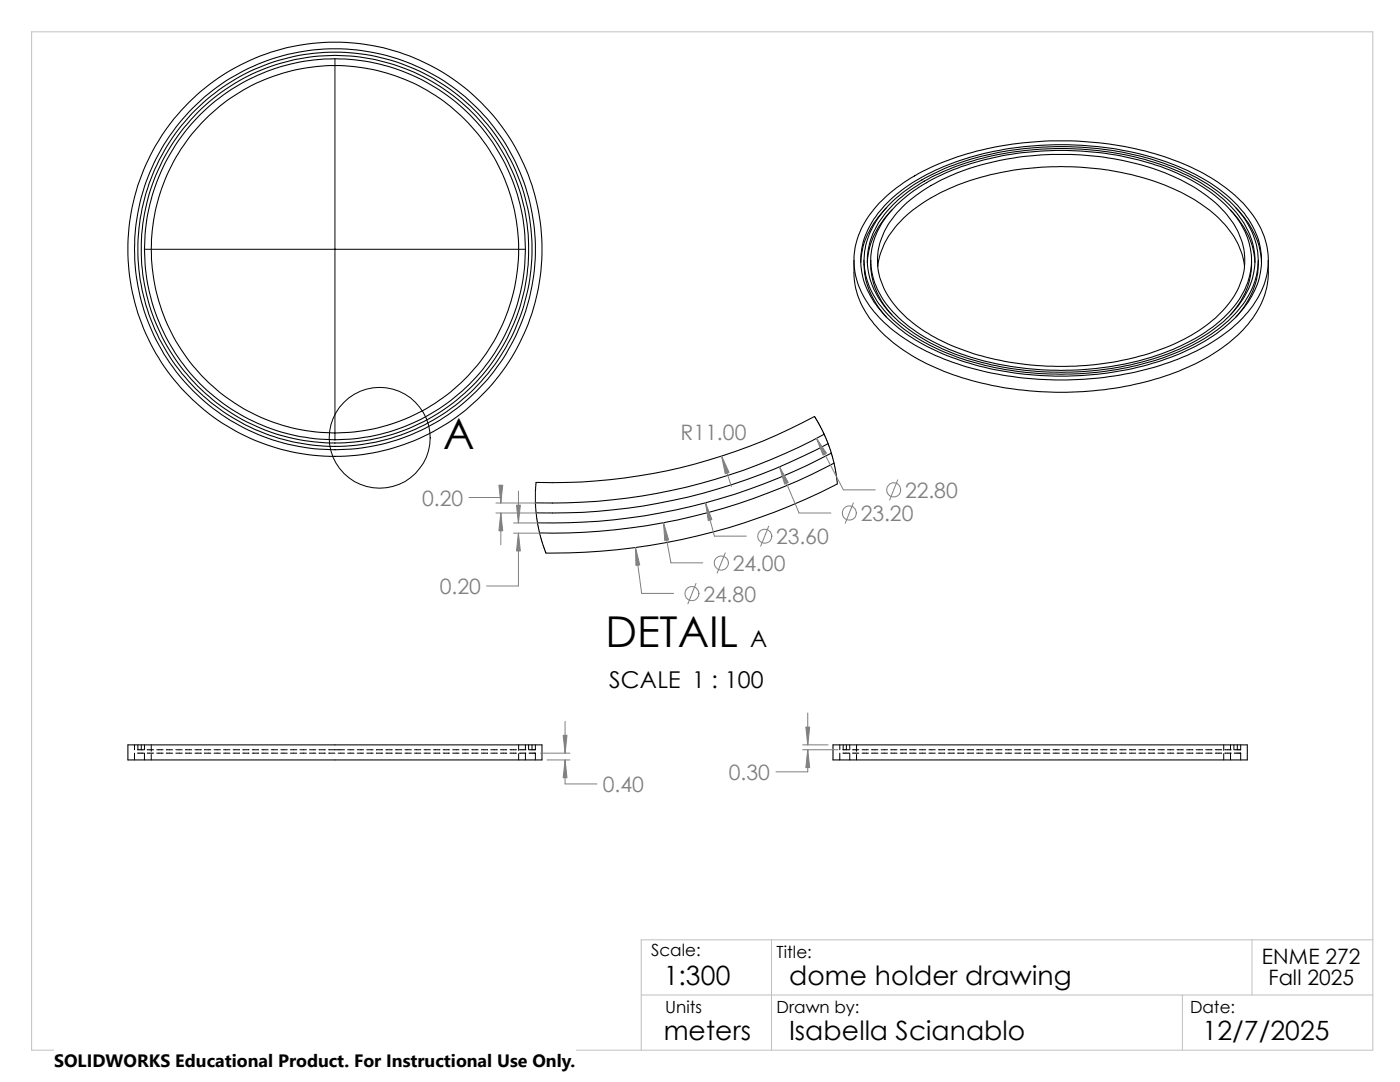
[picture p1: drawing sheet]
<svg xmlns="http://www.w3.org/2000/svg" width="279mm" height="216mm" viewBox="0 0 279 216" stroke-linecap="round" stroke-linejoin="round" font-family="sans-serif">
<path d="M6.3 6.3h267.7v203.2h-267.7zM128 198.5h146M154 187.5v22M236 198.5v11M249.9 187.5v11M274 187.5h-146v22" fill="none" stroke="#c0c0c0" stroke-width=".2"/>
<g fill="none" stroke="#000" stroke-width=".2">
<path d="M66.8 11.7v76.1M28.8 49.7h76.1M107 96.3l-.2 4.4 .3 2.7 .8 3.7 1.1 3.3M162.6 83.1l1.6 2.8 1.5 3.8 .9 3.2 .5 3.7M26.8 148.6v1M26.8 150.3v1.3M27.5 149.6h1.2M27.5 150.3h1.2M27.5 148.6v1M28.2 148.6v1M28.8 148.6v1M28.8 150.3v1.3"/>
<path d="M29.4 149.6h1.2M29.4 150.3h1.2M30.2 148.6v1.3M30.2 150.5v1.1M31.3 149.6h1.3M31.3 150.3h1.3M33.2 149.6h1.3M33.2 150.3h1.3M35.1 149.6h1.3M35.1 150.3h1.3M37 149.6h1.3M37 150.3h1.3"/>
<path d="M38.9 149.6h1.3M38.9 150.3h1.3M40.8 149.6h1.3M40.8 150.3h1.3M42.7 149.6h1.3M42.7 150.3h1.3M44.6 149.6h1.3M44.6 150.3h1.3M46.5 149.6h1.3M46.5 150.3h1.3M48.4 149.6h1.3M48.4 150.3h1.3"/>
<path d="M50.3 149.6h1.3M50.3 150.3h1.3M52.2 149.6h1.3M52.2 150.3h1.3M54.1 149.6h1.3M54.1 150.3h1.3M56 149.6h1.3M56 150.3h1.3M58 149.6h1.2M58 150.3h1.2M59.9 149.6h1.2M59.9 150.3h1.2"/>
<path d="M61.8 149.6h1.2M61.8 150.3h1.2M63.7 149.6h1.2M63.7 150.3h1.2M65.6 149.6h3.1M65.6 150.3h1.2M67.5 150.3h1.2M69.4 149.6h1.3M69.4 150.3h1.3M71.3 149.6h1.3M71.3 150.3h1.3M73.2 149.6h1.3"/>
<path d="M73.2 150.3h1.3M75.1 149.6h1.3M75.1 150.3h1.3M77 149.6h1.3M77 150.3h1.3M78.9 149.6h1.3M78.9 150.3h1.3M80.8 149.6h1.3M80.8 150.3h1.3M82.7 149.6h1.3M82.7 150.3h1.3M84.6 149.6h1.3"/>
<path d="M84.6 150.3h1.3M86.5 149.6h1.3M86.5 150.3h1.3M88.4 149.6h1.3M88.4 150.3h1.3M90.3 149.6h1.3M90.3 150.3h1.3M92.2 149.6h1.3M92.2 150.3h1.3M94.1 149.6h1.3M94.1 150.3h1.3M96.1 149.6h1.2"/>
<path d="M96.1 150.3h1.2M98 149.6h1.2M98 150.3h1.2M99.9 149.6h1.2M99.9 150.3h1.2M101.8 149.6h1.2M101.8 150.3h1.2M103.5 148.6v1.1M103.5 150.4v1.2M103.7 149.6h1.2M103.7 150.3h1.2M104.9 148.6v1"/>
<path d="M104.9 150.3v1.3M105.5 148.6v1M105.6 150.3h1.2v1.3M106.2 148.6v1M106.8 148.6v1h-1.2M167.6 148.6v1M167.6 150.3v1.3M168.2 149.6h1.3M168.2 150.3h1.3M168.3 148.6v1M168.9 148.6v1M169.6 148.6v1"/>
<path d="M169.6 150.3v1.3M170.1 149.6h1.3M170.1 150.3h1.3M170.9 148.6v1.3M170.9 150.5v1.1M172 149.6h1.3M172 150.3h1.3M173.9 149.6h1.3M173.9 150.3h1.3M175.9 149.6h1.2M175.9 150.3h1.2M177.8 149.6h1.2"/>
<path d="M177.8 150.3h1.2M179.7 149.6h1.2M179.7 150.3h1.2M181.6 149.6h1.2M181.6 150.3h1.2M183.5 149.6h1.2M183.5 150.3h1.2M185.4 149.6h1.2M185.4 150.3h1.2M187.3 149.6h1.3M187.3 150.3h1.3M189.2 149.6h1.3"/>
<path d="M189.2 150.3h1.3M191.1 149.6h1.3M191.1 150.3h1.3M193 149.6h1.3M193 150.3h1.3M194.9 149.6h1.3M194.9 150.3h1.3M196.8 149.6h1.3M196.8 150.3h1.3M198.7 149.6h1.3M198.7 150.3h1.3M200.6 149.6h1.3"/>
<path d="M200.6 150.3h1.3M202.5 149.6h1.3M202.5 150.3h1.3M204.4 149.6h1.3M204.4 150.3h1.3M206.3 149.6h1.3M206.3 150.3h1.3M208.2 149.6h1.3M208.2 150.3h1.3M210.1 149.6h1.3M210.1 150.3h1.3M212 149.6h1.3"/>
<path d="M212 150.3h1.3M214 149.6h1.2M214 150.3h1.2M215.9 149.6h1.2M215.9 150.3h1.2M217.8 149.6h1.2M217.8 150.3h1.2M219.7 149.6h1.2M219.7 150.3h1.2M221.6 149.6h1.2M221.6 150.3h1.2M223.5 149.6h1.2"/>
<path d="M223.5 150.3h1.2M225.4 149.6h1.3M225.4 150.3h1.3M227.3 149.6h1.3M227.3 150.3h1.3M229.2 149.6h1.3M229.2 150.3h1.3M231.1 149.6h1.3M231.1 150.3h1.3M233 149.6h1.3M233 150.3h1.3M234.9 149.6h1.3"/>
<path d="M234.9 150.3h1.3M236.8 149.6h1.3M236.8 150.3h1.3M238.7 149.6h1.3M238.7 150.3h1.3M240.6 149.6h1.3M240.6 150.3h1.3M242.5 149.6h1.3M242.5 150.3h1.3M244.2 148.6v1.1M244.2 150.4v1.2M244.4 149.6h1.3"/>
<path d="M244.4 150.3h1.3M245.6 148.6v1M245.6 150.3v1.3M246.3 148.6v1M246.3 150.3h1.3v1.3M246.9 148.6v1M247.6 148.6v1h-1.3"/>
<circle cx="75.8" cy="87.4" r="10.1"/>
</g>
<g fill="none" stroke="#000" stroke-width=".21">
<path d="M170.4 51.9v2.5a16.6 16.6 0 0 0 5 11.4 40 40 0 0 0 18.6 10.1 68.3 68.3 0 0 0 41.2-1.8 33.4 33.4 0 0 0 14.8-10.6 15.7 15.7 0 0 0 3.1-9.1v-2.5M172.4 51.9a15.7 15.7 0 0 0 4.5 11.3M173.8 51.9a15.2 15.2 0 0 0 4.2 10.9M175.2 53.2a16.5 16.5 0 0 1 6.4-10.8 43.2 43.2 0 0 1 20.7-8.4 58.2 58.2 0 0 1 33.3 4.3 24.6 24.6 0 0 1 11.3 10.1 13.7 13.7 0 0 1 1.5 4.8M175.4 40.6a39.7 39.7 0 0 1 17.6-9.9 67.5 67.5 0 0 1 43.1 1.9 31.5 31.5 0 0 1 14.3 10.8 14.8 14.8 0 0 1-.9 18.3 34.4 34.4 0 0 1-15.2 10.3 67.6 67.6 0 0 1-46-.4 33.4 33.4 0 0 1-14.7-10.5 14.9 14.9 0 0 1 .4-18.9zM176.6 40.9a39.5 39.5 0 0 1 18.9-10 65.7 65.7 0 0 1 39.8 2.4 30.5 30.5 0 0 1 13.8 10.4 14.4 14.4 0 0 1-.8 17.6 32.9 32.9 0 0 1-14.7 10 65.1 65.1 0 0 1-45.3-.6 31.3 31.3 0 0 1-13.9-10.5 14.5 14.5 0 0 1 1.3-18.2zM176.9 41.5a16.4 16.4 0 0 0-5.1 10.9M177.2 41.1a37.2 37.2 0 0 1 15.8-9.1 64.8 64.8 0 0 1 41.9 1.6 31.8 31.8 0 0 1 13.2 9.7 14.3 14.3 0 0 1-.8 18.4 34.1 34.1 0 0 1-15 9.6 64.7 64.7 0 0 1-43.7-1 31.2 31.2 0 0 1-13.2-9.6 14.1 14.1 0 0 1 .5-18zM178 41.9a15.9 15.9 0 0 0-4.9 10.5M178.3 40.8a38 38 0 0 1 17.7-9.2 63.7 63.7 0 0 1 37.7 2 30 30 0 0 1 14.2 10.3 13.8 13.8 0 0 1-.8 17.1 32.2 32.2 0 0 1-14.3 9.7 63.2 63.2 0 0 1-42.9-.3 31.6 31.6 0 0 1-13.5-9.4 14 14 0 0 1 0-18.1zM178.9 41a38.2 38.2 0 0 1 17.4-9.1 62.1 62.1 0 0 1 38.6 2.6 28.1 28.1 0 0 1 12.7 10.1 13.7 13.7 0 0 1-1.1 16.3 31.5 31.5 0 0 1-14 9.5 62.3 62.3 0 0 1-43.1-.7 30.7 30.7 0 0 1-12.7-9.3 13.8 13.8 0 0 1 .3-17.3zM180 41.4a37.7 37.7 0 0 1 18.6-9.2 59.7 59.7 0 0 1 35.5 3 27.3 27.3 0 0 1 12.2 9.7 13.4 13.4 0 0 1-1.9 16.7 33.6 33.6 0 0 1-15.1 9 59.7 59.7 0 0 1-39.9-1.9 27 27 0 0 1-12.2-9.7 13.3 13.3 0 0 1 1.5-16.2z"/>
<path d="M245.6 41.9a15.9 15.9 0 0 1 4.8 10.5M246.7 41.5a16.4 16.4 0 0 1 5.1 10.9M249.8 51.9a15.2 15.2 0 0 1-4.2 10.9M251.1 51.9a15.7 15.7 0 0 1-4.4 11.3M162.6 83.1a109.5 109.5 0 0 1-55.6 13.2M164.5 86.7a113.7 113.7 0 0 1-57.7 13.6M165.3 88.5a115.7 115.7 0 0 1-58.3 13.8M165.9 90.4a118.2 118.2 0 0 1-58.6 13.9M166.5 92.4a120.7 120.7 0 0 1-58.8 13.9M167.1 96.6a124.1 124.1 0 0 1-58.1 13.8M25.5 148.6h82.7v3h-82.7zM166.2 148.6h82.7v3h-82.7z"/>
<circle cx="66.8" cy="49.7" r="40"/>
<circle cx="66.8" cy="49.7" r="41.3"/>
<circle cx="66.8" cy="49.8" r="38"/>
<circle cx="66.8" cy="49.7" r="36.7"/>
<circle cx="66.8" cy="49.7" r="38.7"/>
<circle cx="66.9" cy="49.7" r="39.3"/>
</g>
<g fill="none" stroke="#808080" stroke-width=".2">
<path d="M93.6 99.3h6.3v1.1M103.5 98v6.4M144 91l2 6.1M155.6 93.2l3.9 9.2h6.3M162.9 87.5l5.4 10.2h6.4M179.2 95.8l-1.7 4M99 102.4h10.3M99 100.4h10.3M99.9 102.4v6.3M102.5 106.4h6.8M102.5 104.4h6.8M103.5 106.4v10.5h-6.4"/>
<path d="M126.8 109.3l1.3 9.1h6.3M132.4 104.3l1.5 8h6.4M138.9 116.4l-1.6 4.1M140.8 100.3l1.8 6.7h6.3M144.7 110.3l-1.6 4M153.4 105l-1.6 4M170.3 100.3l-1.6 4.1M107.9 150.3h5.8M109.2 151.6h4.5M112.8 151.6v4.8h6.3M112.8 143.9v6.4M160.2 148.6h5.1"/>
<path d="M160.2 149.6h7.1M161.2 149.6v4.4h-6.3M161.2 142.3v6.3"/>
<circle cx="178.3" cy="97.7" r="1.41"/>
<circle cx="138.1" cy="118.4" r="1.41"/>
<circle cx="144" cy="112.4" r="1.41"/>
<circle cx="152.6" cy="107" r="1.4"/>
<circle cx="169.5" cy="102.4" r="1.41"/>
</g>
<g fill="#808080" stroke="#808080" stroke-width=".2">
<path d="M112.4 146.7h.8l-.4 3.6z"/>
<path d="M112.8 151.6l.4 3.6h-.8z"/>
<path d="M160.8 145.1h.8l-.4 3.5z"/>
<path d="M161.2 149.6l.4 3.6h-.8z"/>
<path d="M144 91l1.5 3.3-.8 .2z"/>
<path d="M103.1 100.8h.7l-.3 3.6z"/>
<path d="M126.8 109.3l.9 3.4-.8 .1z"/>
<path d="M132.4 104.3l1 3.4-.7 .2z"/>
<path d="M140.8 100.3l1.3 3.4-.7 .2z"/>
<path d="M155.6 93.2l1.7 3.1-.7 .3z"/>
<path d="M162.9 87.5l2 2.9-.6 .4z"/>
<path d="M103.5 106.4l.3 3.5h-.7z"/>
<path d="M99.6 96.8h.7l-.4 3.6z"/>
<path d="M99.9 102.4l.4 3.5h-.7z"/>
</g>
<path d="M10.8 209.2h104.1v6.7h-104.1z" fill="#fff"/>
<g font-size="8.5">
<text x="88.4" y="89.6">A</text>
<text x="120.8" y="129">DETAIL</text>
</g>
<g font-size="5.3">
<text x="132.5" y="196.5">1:300</text>
<text x="157.5" y="196.5">dome holder drawing</text>
<text x="132.5" y="207.5">meters</text>
<text x="157.5" y="207.5">Isabella Scianablo</text>
<text x="240" y="207.5">12/7/2025</text>
</g>
<g font-size="4.6">
<text x="149.7" y="129.2">A</text>
<text x="121.6" y="137.4">SCALE 1 : 100</text>
</g>
<g font-size="4.2" fill="#808080">
<text x="135.8" y="87.7">R11.00</text>
<text x="84.2" y="101">0.20</text>
<text x="180.6" y="99.4">22.80</text>
<text x="171.8" y="104">23.20</text>
<text x="146.2" y="114">24.00</text>
<text x="154.9" y="108.6">23.60</text>
<text x="87.7" y="118.6">0.20</text>
<text x="140.4" y="120.1">24.80</text>
<text x="145.4" y="155.7">0.30</text>
<text x="120.3" y="158.1">0.40</text>
</g>
<g font-size="4.2">
<text x="251.8" y="192.3">ENME 272</text>
<text x="253.2" y="196.5">Fall 2025</text>
</g>
<text font-size="3.6" x="10.8" y="213">SOLIDWORKS Educational Product. For Instructional Use Only.</text>
<g font-size="3.4">
<text x="130" y="190.7">Scale:</text>
<text x="155" y="191.2">Title:</text>
<text x="132.8" y="202.2">Units</text>
<text x="155" y="202.2">Drawn by:</text>
<text x="237.5" y="202.2">Date:</text>
</g>
</svg>
